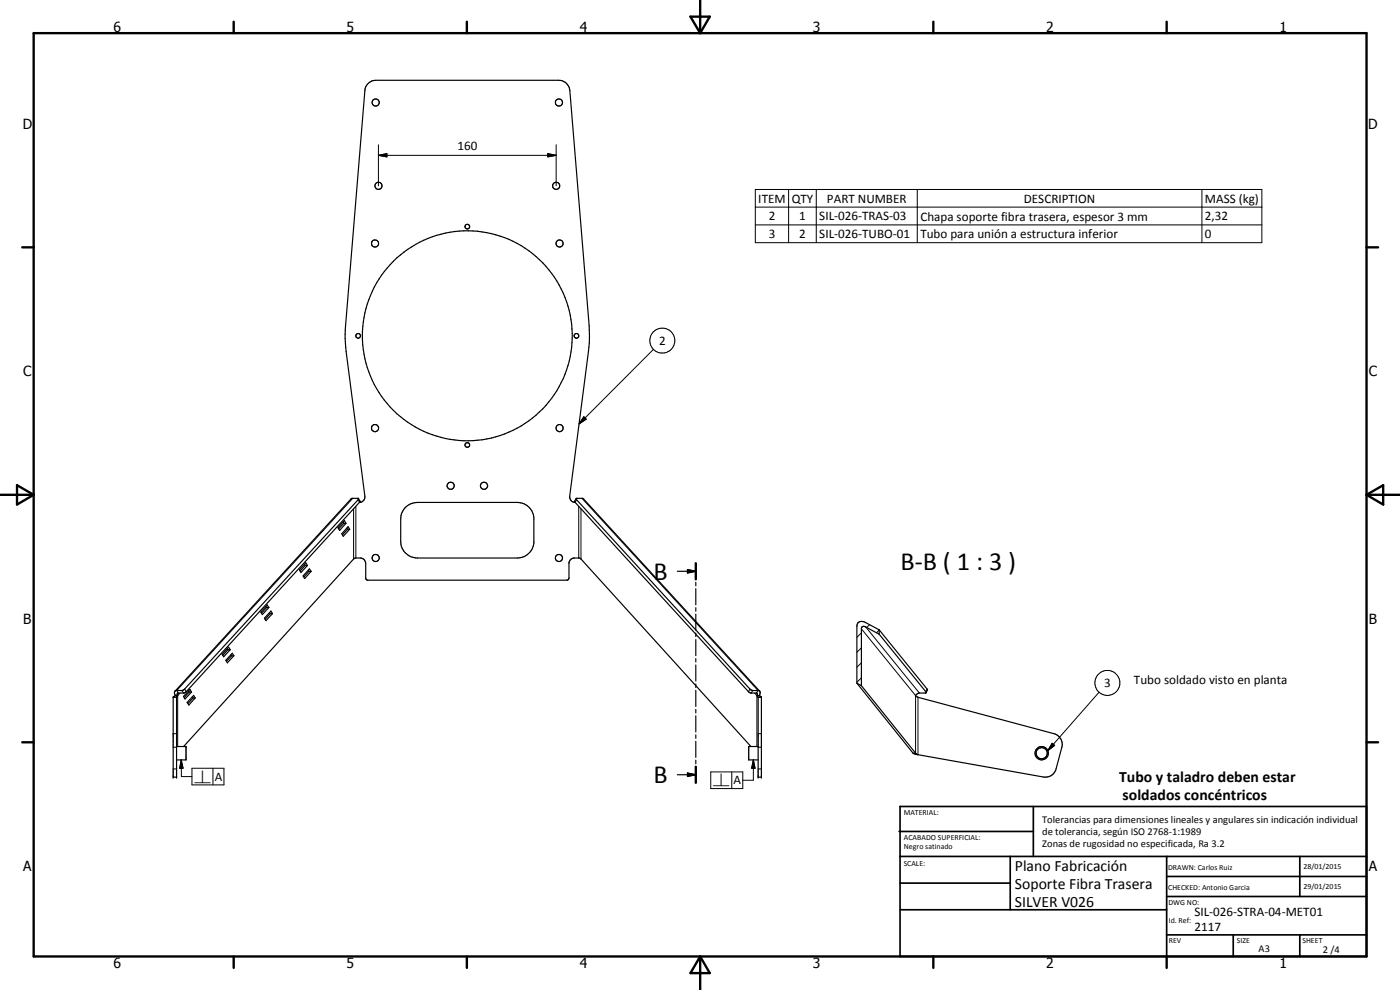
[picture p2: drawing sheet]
<svg xmlns="http://www.w3.org/2000/svg" width="420mm" height="297mm" viewBox="0 0 420 297" stroke-linecap="round" stroke-linejoin="round" font-family="sans-serif">
<g fill="none" stroke="#000" stroke-width=".35">
<path d="M103 156.6l.2 .4M103.2 157h.6M103.2 157l-1.6 1.7M103.4 156.2l.4 .8-1.9 2.1-.5-.8zM104.1 158.5l.2 .3M104.3 158.8h.6M104.3 158.8l-1.5 1.7M104.5 158l.4 .8-1.9 2.1-.4-.8zM107.6 149.6l.5 .8-.2 .3M107.9 150.7l-52 56.8-.7 .4h-1.8l-.2 .3 .1 .5M107.9 150.7a1.68 1.68 0 0 0 1.6-1.8l-5.6-43.4-.3-3.9 .1-3.9 5.8-70.5a3.3 3.3 0 0 1 3.3-3.1h54.9a3.3 3.3 0 0 1 3.3 3.1l5.8 70.5 .1 3.9-.3 3.9-5.6 43.4a1.69 1.69 0 0 0 1.6 1.8M121.5 152.4a5 5 0 0 1 3.8-1.7h30a5 5 0 0 1 4.9 4.5v7.7a5 5 0 0 1-4.9 4.5h-30a5 5 0 0 1-5-5v-7.7l.4-1z"/>
<path d="M172.9 149.6l2-.1 .3 .2 52.8 57.7-.3-.2-2.1-.1-.5-.3-52.1-56.9zM172.9 149.6l-.5 .8 .1 .2 52.1 56.9 .7 .4h1.8l.2 .3-.2 .5M91.4 169.3l.2 .4M91.6 169.7h.7M91.6 169.7l-1.5 1.6M91.8 168.9l.5 .8-2 2-.4-.7zM92.5 171.1l.2 .3M92.7 171.4h.7M92.7 171.4l-1.5 1.7M92.9 170.7l.5 .7-2 2.2-.4-.8zM203.3 171.4h5.5M206.3 170.9l2.5 .5-2.5 .5z"/>
<path d="M208.8 169v4.8M208.8 174.7v1.1M208.8 176.6v4.9M68.2 194.6l.2 .3M68.4 194.9h.7M68.4 194.9l-1.5 1.7M68.6 194.2l.5 .7-2 2.2-.4-.8zM69.3 196.4l.2 .4M69.5 196.8h.7M69.5 196.8l-1.5 1.6M69.7 196l.5 .8-2 2.1-.4-.8zM79.8 182l.2 .3"/>
<path d="M80 182.3h.7M80 182.3l-1.5 1.7M80.2 181.5l.5 .8-2 2.1-.4-.8zM80.9 183.8l.2 .3M81.1 184.1h.7M81.1 184.1l-1.5 1.7M81.3 183.3l.5 .8-2 2.1-.4-.7zM208.8 182.3v1.1M208.8 184.3v4.8M208.8 189.9v1.1M208.8 191.9v4.8M208.8 197.6v1"/>
<path d="M208.8 199.5v4.8M263.9 190.3l14 17.3-.1 .3-2.4 .2-.6 .6 .5 .4 41 11a3.3 3.3 0 0 1 2.4 4.1l-1.8 6.5a3.3 3.3 0 0 1-3.8 2.4l-37.6-6.7M263.9 189l-4.1-2.2a1.57 1.57 0 0 0-1.7-.3 1.57 1.57 0 0 0-.9 1.5v17M263.9 190.3l-4.3-2.3h-.8l-.3 .5v17.2M263.9 189v1.3M263.9 189l14.3 17.8 .2 .2-.5 .8M52 209.2h1M52.5 207.4l52.8-57.7 .3-.2h1.9v.4l-52.1 56.9-.5 .3-2.1 .1-.3 .2-.1 .5 .3 .8M52.7 208.7l-.7 .5M52.7 208.7h.6M53.3 208.7l-.3 .4v24.1h-1v-24M56.6 207.3l.2 .3"/>
<path d="M56.8 207.6h.7M56.8 207.6l-1.5 1.7M57 206.8l.5 .8-2 2.1-.4-.7zM57.7 209.1l.2 .3M57.9 209.4h.7M57.9 209.4l-1.5 1.7M58.1 208.7l.5 .7-1.9 2.1-.5-.8zM208.8 205.2v1.1M208.8 207.1v4.9M208.8 212.9v1M208.8 214.8v4.8M227.1 208.7h.7"/>
<path d="M227.1 208.7l.4 .5M227.5 209.2h1M227.8 208.7l.7 .5M228 207.4l.1 .5-.3 .8M228.5 209.2v24h-1v-24M257.2 205l1.3 .7M257.2 205l16.8 21M258.5 205.7l16.3 20.3M53 224h2.8v4h-2.8M55.1 224l51.5-56.6h1.8l1 .6 .4 1.1v4.5l.5 .5h60l.5-.7v-4.6l.2-.5 1.1-.9h1.8l51.5 56.6M203.3 232.5h5.5M206.3 231.9l2.5 .6-2.5 .5z"/>
<path d="M208.8 220.5v1M208.8 222.4v4.8M208.8 228.1v1.1M208.8 230v4.9M227.5 224h-2.8v4h2.8M274 226h.8M274 226l1.5 .4M274.8 226l.7 .4"/>
<circle cx="112.7" cy="30.8" r="1.06"/>
<circle cx="167.7" cy="30.8" r="1.08"/>
<circle cx="113.6" cy="55.7" r="1.07"/>
<circle cx="166.9" cy="55.8" r="1.07"/>
<circle cx="112.6" cy="73.1" r="1.07"/>
<circle cx="140.3" cy="68" r=".7"/>
<circle cx="167.9" cy="73" r="1.05"/>
<circle cx="107.5" cy="100.8" r=".7"/>
<circle cx="140.3" cy="100.7" r="31.5"/>
<circle cx="173" cy="100.8" r=".7"/>
<circle cx="112.5" cy="128.5" r="1.09"/>
<circle cx="140.2" cy="133.5" r=".7"/>
<circle cx="167.9" cy="128.4" r="1.06"/>
<circle cx="135.2" cy="145.7" r="1.07"/>
<circle cx="145.3" cy="145.7" r="1.08"/>
<circle cx="112.7" cy="167.4" r="1.06"/>
<circle cx="167.7" cy="167.4" r="1.08"/>
<circle cx="312.6" cy="226" r="1.67"/>
<circle cx="312.6" cy="226" r="2"/>
</g>
<g fill="none" stroke="#000" stroke-width=".3">
<path d="M113.6 46.6l2.5-.5v1zM113.6 46.6h53.3M113.6 43.4v12.4M164.4 46.1l2.5 .5-2.5 .5zM166.9 43.4v12.4M226.7 56.9h152v15.9h-152zM236.7 56.9v15.9M245 56.9v15.9M275.3 56.9v15.9M360.7 56.9v15.9M226.7 62.1h152M226.7 67.5h152"/>
<path d="M196.1 104.8l-22.3 22.4M175.2 125.1l.7 .7-2.1 1.4zM105.9 149.5l-52.9 57.7 .5 .7M106.1 152.7v15M106.8 151.9v15.5M107.5 149.9l.4 .8M173 149.9l-.4 .8M173.7 151.9v15.5M174.4 152.7v15M174.7 149.5l52.8 57.7-.5 .7M258.5 188.7l16.3 20v17.3M258.5 198.9l-1.3 1.3"/>
<path d="M258.5 194.4l-1.3 1.3M258.5 189.9l-1.3 1.3M259.8 188.1l16.1 19.8M261 187.5l-.9 .8M263.9 189l-.9 .9M54 207.9l-.7 .8v15.3M54.6 207.2l.5 .7M55.4 206.8l.5 .7M225.1 206.8l-.5 .7M225.9 207.2l-.4 .7M226.5 207.9l.6 .8v15.3M258.5 203.4l-1.3 1.3"/>
<path d="M275.5 209.2v17.2M278.2 206.8l-.4 .7M329.8 207.7l-15.3 17.5M52 230.7h1M52 224.2h1M52 220.1h1M54.4 228l.5 2.5h-1zM54.4 228v5h3.2M57.6 230.5h9.6v5h-9.6zM63.9 230.5v5M213.3 231.6h9.6v5h-9.6zM219.6 231.6v5"/>
<path d="M226.1 228l.5 2.5h-1zM226.1 228v6.1h-3.2M227.5 230.7h1M227.5 224.2h1M227.5 220.1h1M315.8 223l.7 .6-2 1.6z"/>
<circle cx="198.8" cy="102.2" r="3.8"/>
<circle cx="332.4" cy="204.9" r="3.7"/>
</g>
<g fill="#000">
<circle cx="52" cy="233.2" r=".18"/>
<circle cx="53" cy="233.2" r=".18"/>
<circle cx="227.5" cy="233.2" r=".18"/>
<circle cx="228.5" cy="233.2" r=".18"/>
</g>
<g fill="none" stroke="#000" stroke-width=".71">
<path d="M10.1 9.9h400v277.1h-400zM70.1 6.5v3.4M140.1 6.5v3.4M207.2 5h5.8l-2.9 4.9zM210.1 0v9.9M280.1 6.5v3.4M350.1 6.5v3.4M6.7 74.2h3.4M410.1 74.2h3.5M.1 148.5h10M5.1 145.6l5 2.9-5 2.9zM410.1 148.5h10"/>
<path d="M410.1 148.5l5-2.9v5.8zM208.8 169v4.8M6.7 222.7h3.4M208.8 230v4.9M410.1 222.7h3.5M70.1 287v3.4M140.1 287v3.4M210.1 287v10M210.1 287l2.9 5h-5.8zM280.1 287v3.4M350.1 287v3.4"/>
</g>
<g fill="none" stroke="#000" stroke-width=".51">
<path d="M269.8 249.5h40.3M270.1 242h140v45h-140zM270.1 257h140M303.2 257v16M310.1 242v15M350.1 257v30M390.1 257v12M270.1 265h33.1M270.1 273h80M350.1 269h60M350.1 263h60M350.1 280.5h60"/>
<path d="M370.1 280.5v6.5M390.1 280.5v6.5"/>
</g>
<path d="M113.6 46.6l2.5-.5v1zM164.4 46.1l2.5 .5-2.5 .5zM175.2 125.1l.7 .7-2.1 1.4zM206.3 170.9l2.5 .5-2.5 .5zM54.4 228l.5 2.5h-1zM206.3 231.9l2.5 .6-2.5 .5zM226.1 228l.5 2.5h-1zM315.8 223l.7 .6-2 1.6z" fill="#000"/>
<g font-size="7.9">
<text x="196.1" y="173.9">B</text>
<text x="270.2" y="171.1">B-B ( 1 : 3 )</text>
<text x="196.1" y="234.9">B</text>
</g>
<g font-size="4.7">
<text x="335.9" y="234.6">Tubo y taladro deben estar</text>
<text x="336.9" y="240">soldados concéntricos</text>
<text x="304.6" y="261.2">Plano Fabricación</text>
<text x="304.6" y="266.6">Soporte Fibra Trasera</text>
<text x="304.6" y="272">SILVER V026</text>
</g>
<g font-size="4.2">
<text x="34" y="9.6">6</text>
<text x="104" y="9.6">5</text>
<text x="174" y="9.6">4</text>
<text x="244" y="9.6">3</text>
<text x="314" y="9.6">2</text>
<text x="384" y="9.6">1</text>
<text x="6.8" y="38.7">D</text>
<text x="410.6" y="38.7">D</text>
<text x="7" y="112.9">C</text>
<text x="410.8" y="112.9">C</text>
<text x="7" y="187.1">B</text>
<text x="410.8" y="187.1">B</text>
<text x="7" y="261.4">A</text>
<text x="410.8" y="261.4">A</text>
<text x="34" y="290.4">6</text>
<text x="104" y="290.4">5</text>
<text x="174" y="290.4">4</text>
<text x="244" y="290.4">3</text>
<text x="314" y="290.4">2</text>
<text x="384" y="290.4">1</text>
</g>
<g font-size="3.9">
<text x="137.3" y="45">160</text>
<text x="227.6" y="60.8">ITEM</text>
<text x="237.6" y="60.8">QTY</text>
<text x="248.2" y="60.8">PART NUMBER</text>
<text x="307.3" y="60.8">DESCRIPTION</text>
<text x="361.6" y="60.9">MASS (kg)</text>
<text x="230.7" y="66.1">2</text>
<text x="230.7" y="71.4">3</text>
<text x="239.9" y="66.1">1</text>
<text x="239.9" y="71.4">2</text>
<text x="245.9" y="66.1">SIL-026-TRAS-03</text>
<text x="245.9" y="71.4">SIL-026-TUBO-01</text>
<text x="276.2" y="66.2">Chapa soporte fibra trasera, espesor 3 mm</text>
<text x="276.2" y="71.5">Tubo para unión a estructura inferior</text>
<text x="361.6" y="66.1">2,32</text>
<text x="361.6" y="71.4">0</text>
<text x="197.8" y="103.5">2</text>
<text x="331.3" y="206.2">3</text>
<text x="340.3" y="205.3">Tubo soldado visto en planta</text>
<text x="64.5" y="234.3">A</text>
<text x="220.1" y="235.4">A</text>
<text x="358.5" y="275">SIL-026-STRA-04-MET01</text>
<text x="358.5" y="279.4">2117</text>
</g>
<g font-size="3.3">
<text x="58.2" y="234.9">b</text>
<text x="213.8" y="236">b</text>
</g>
<g font-size="3.1">
<text x="312.7" y="246.8">Tolerancias para dimensiones lineales y angulares sin indicación individual</text>
<text x="312.7" y="250.4">de tolerancia, según ISO 2768-1:1989</text>
<text x="312.7" y="254">Zonas de rugosidad no especificada, Ra 3.2</text>
<text x="377.7" y="285.6">A3</text>
<text x="397" y="285.9">2 /4</text>
</g>
<g font-size="2.4">
<text x="271.2" y="244.4">MATERIAL:</text>
<text x="271.3" y="252">ACABADO SUPERFICIAL:</text>
<text x="271.3" y="254.6">Negro satinado</text>
<text x="271.2" y="259.7">SCALE:</text>
<text x="350.6" y="261">DRAWN: Carlos Ruiz</text>
<text x="391.2" y="260.6">28/01/2015</text>
<text x="350.6" y="267">CHECKED: Antonio Garcia</text>
<text x="391.2" y="266.7">29/01/2015</text>
<text x="350.6" y="271.4">DWG NO:</text>
<text x="350.8" y="276.9">Id. Ref:</text>
<text x="350.8" y="282.8">REV</text>
<text x="371.2" y="282.9">SIZE</text>
<text x="390.9" y="282.9">SHEET</text>
</g>
</svg>
